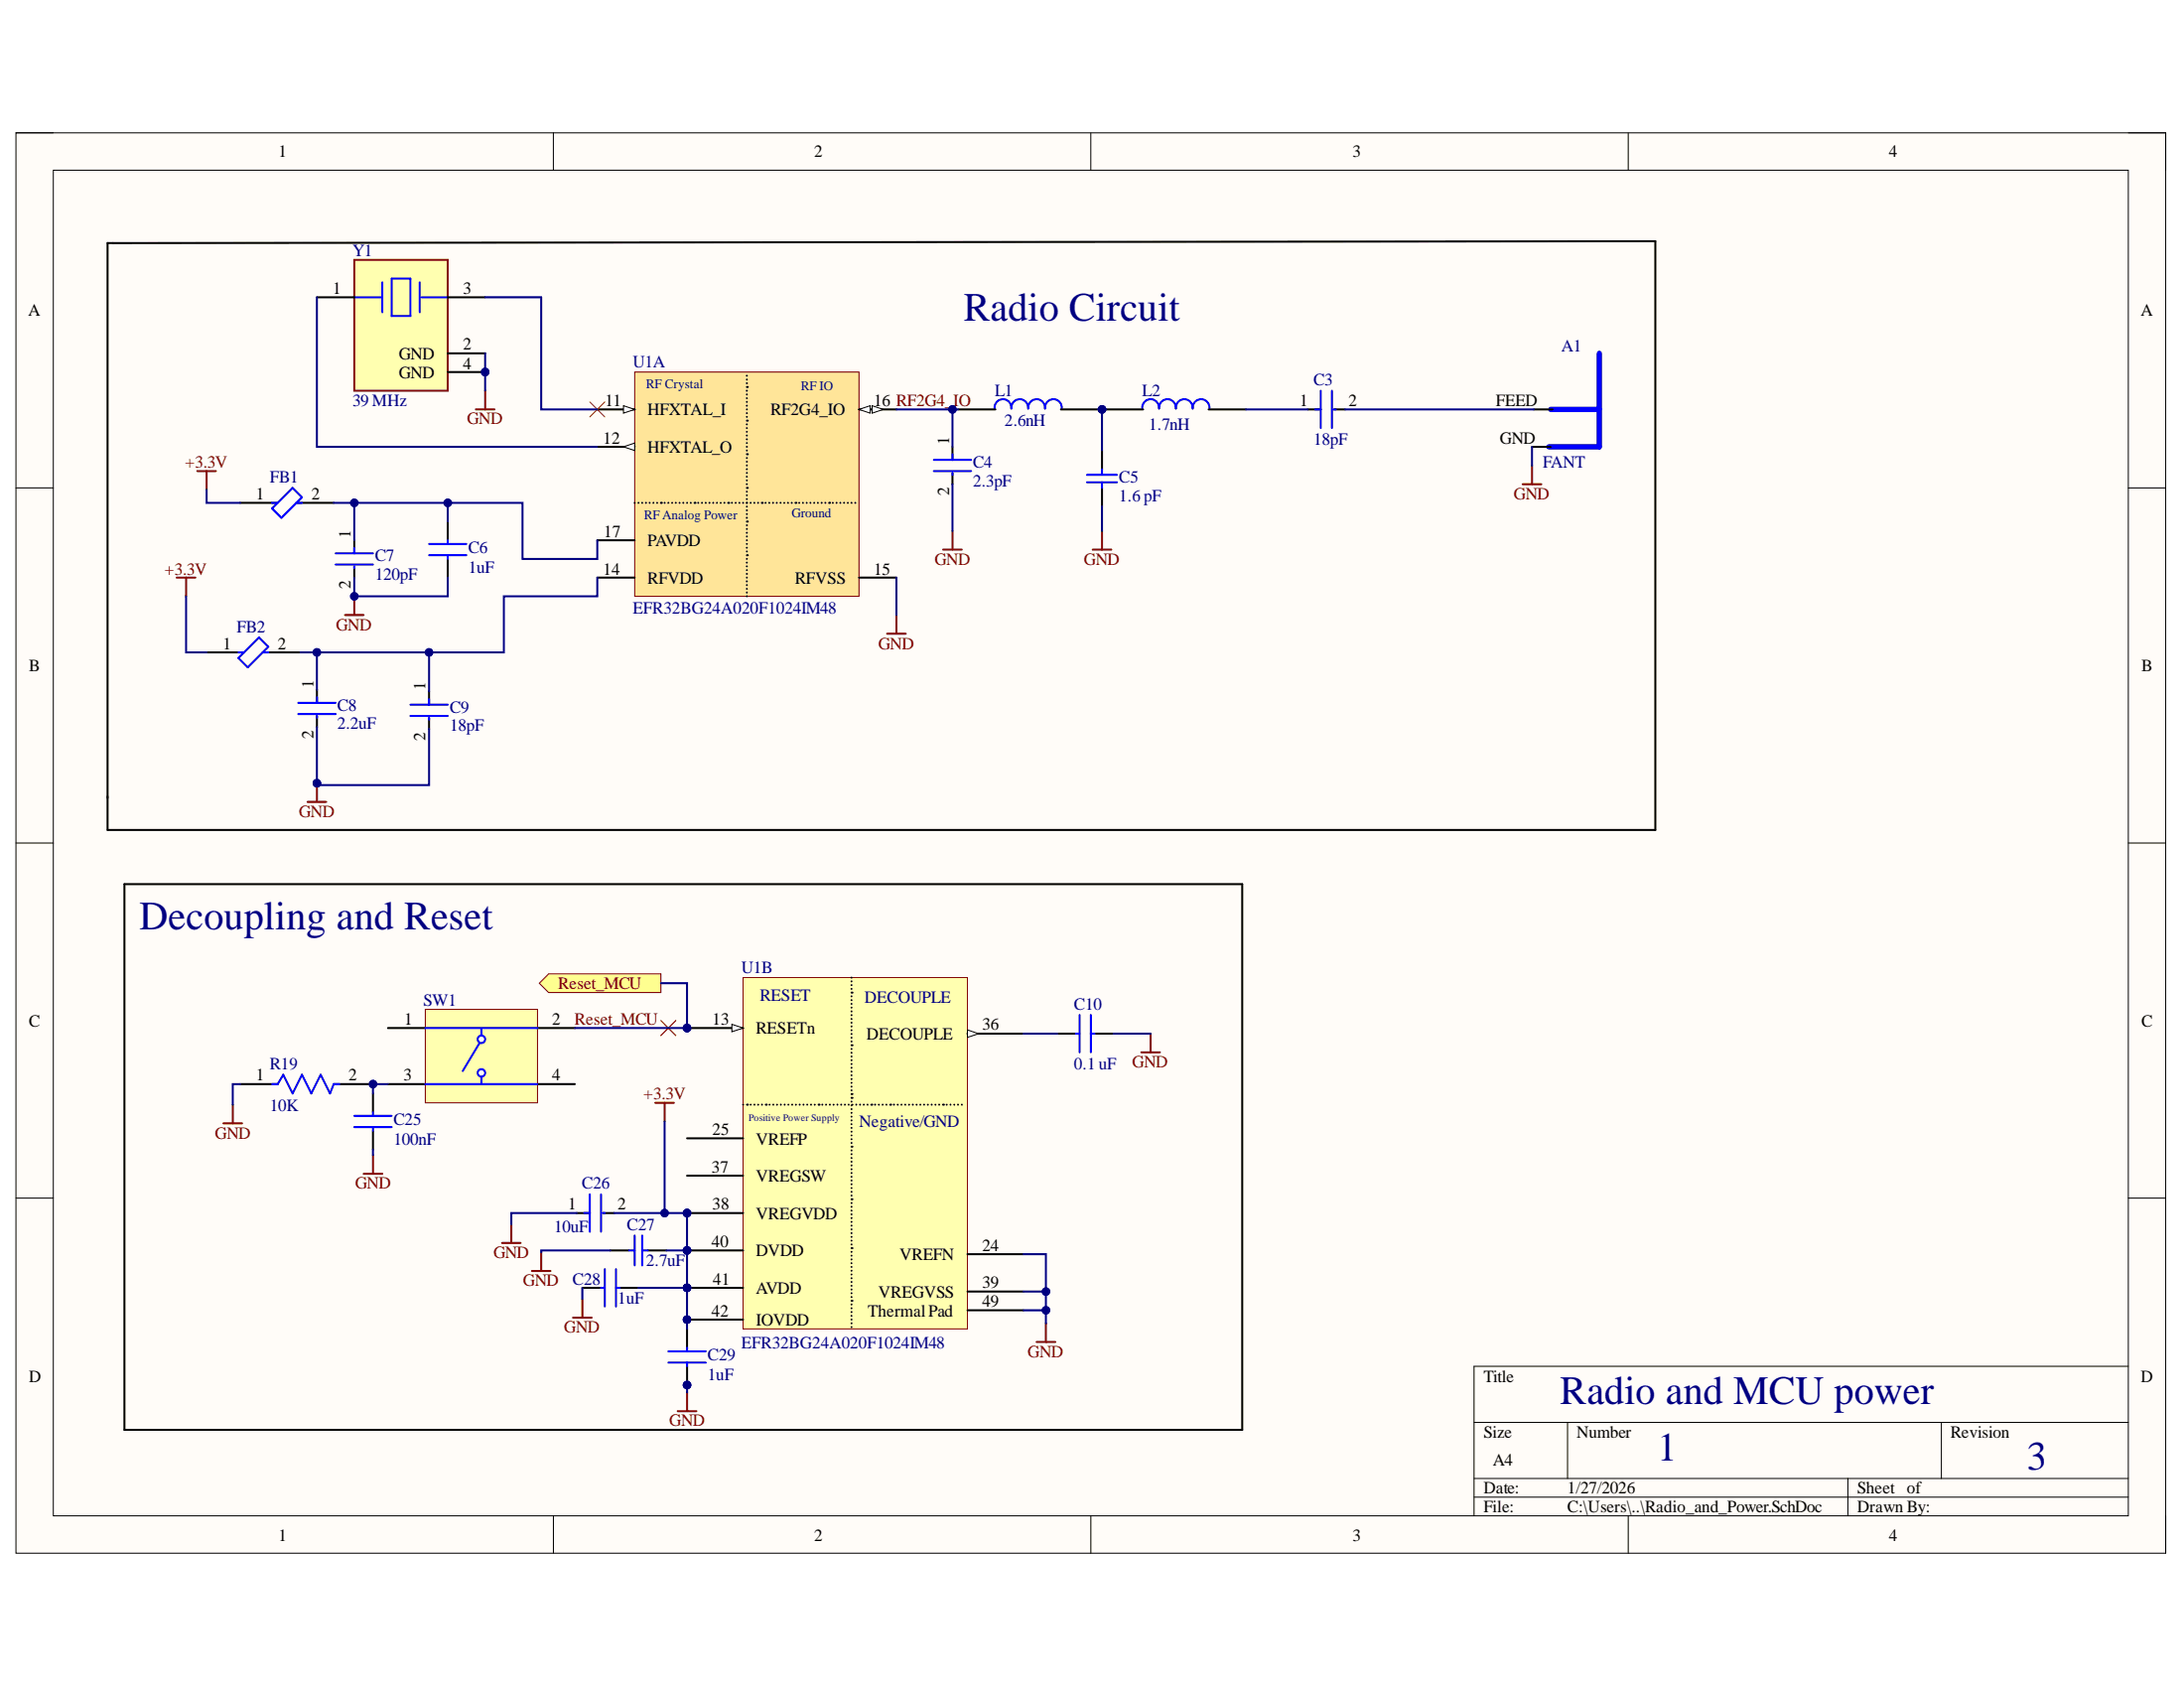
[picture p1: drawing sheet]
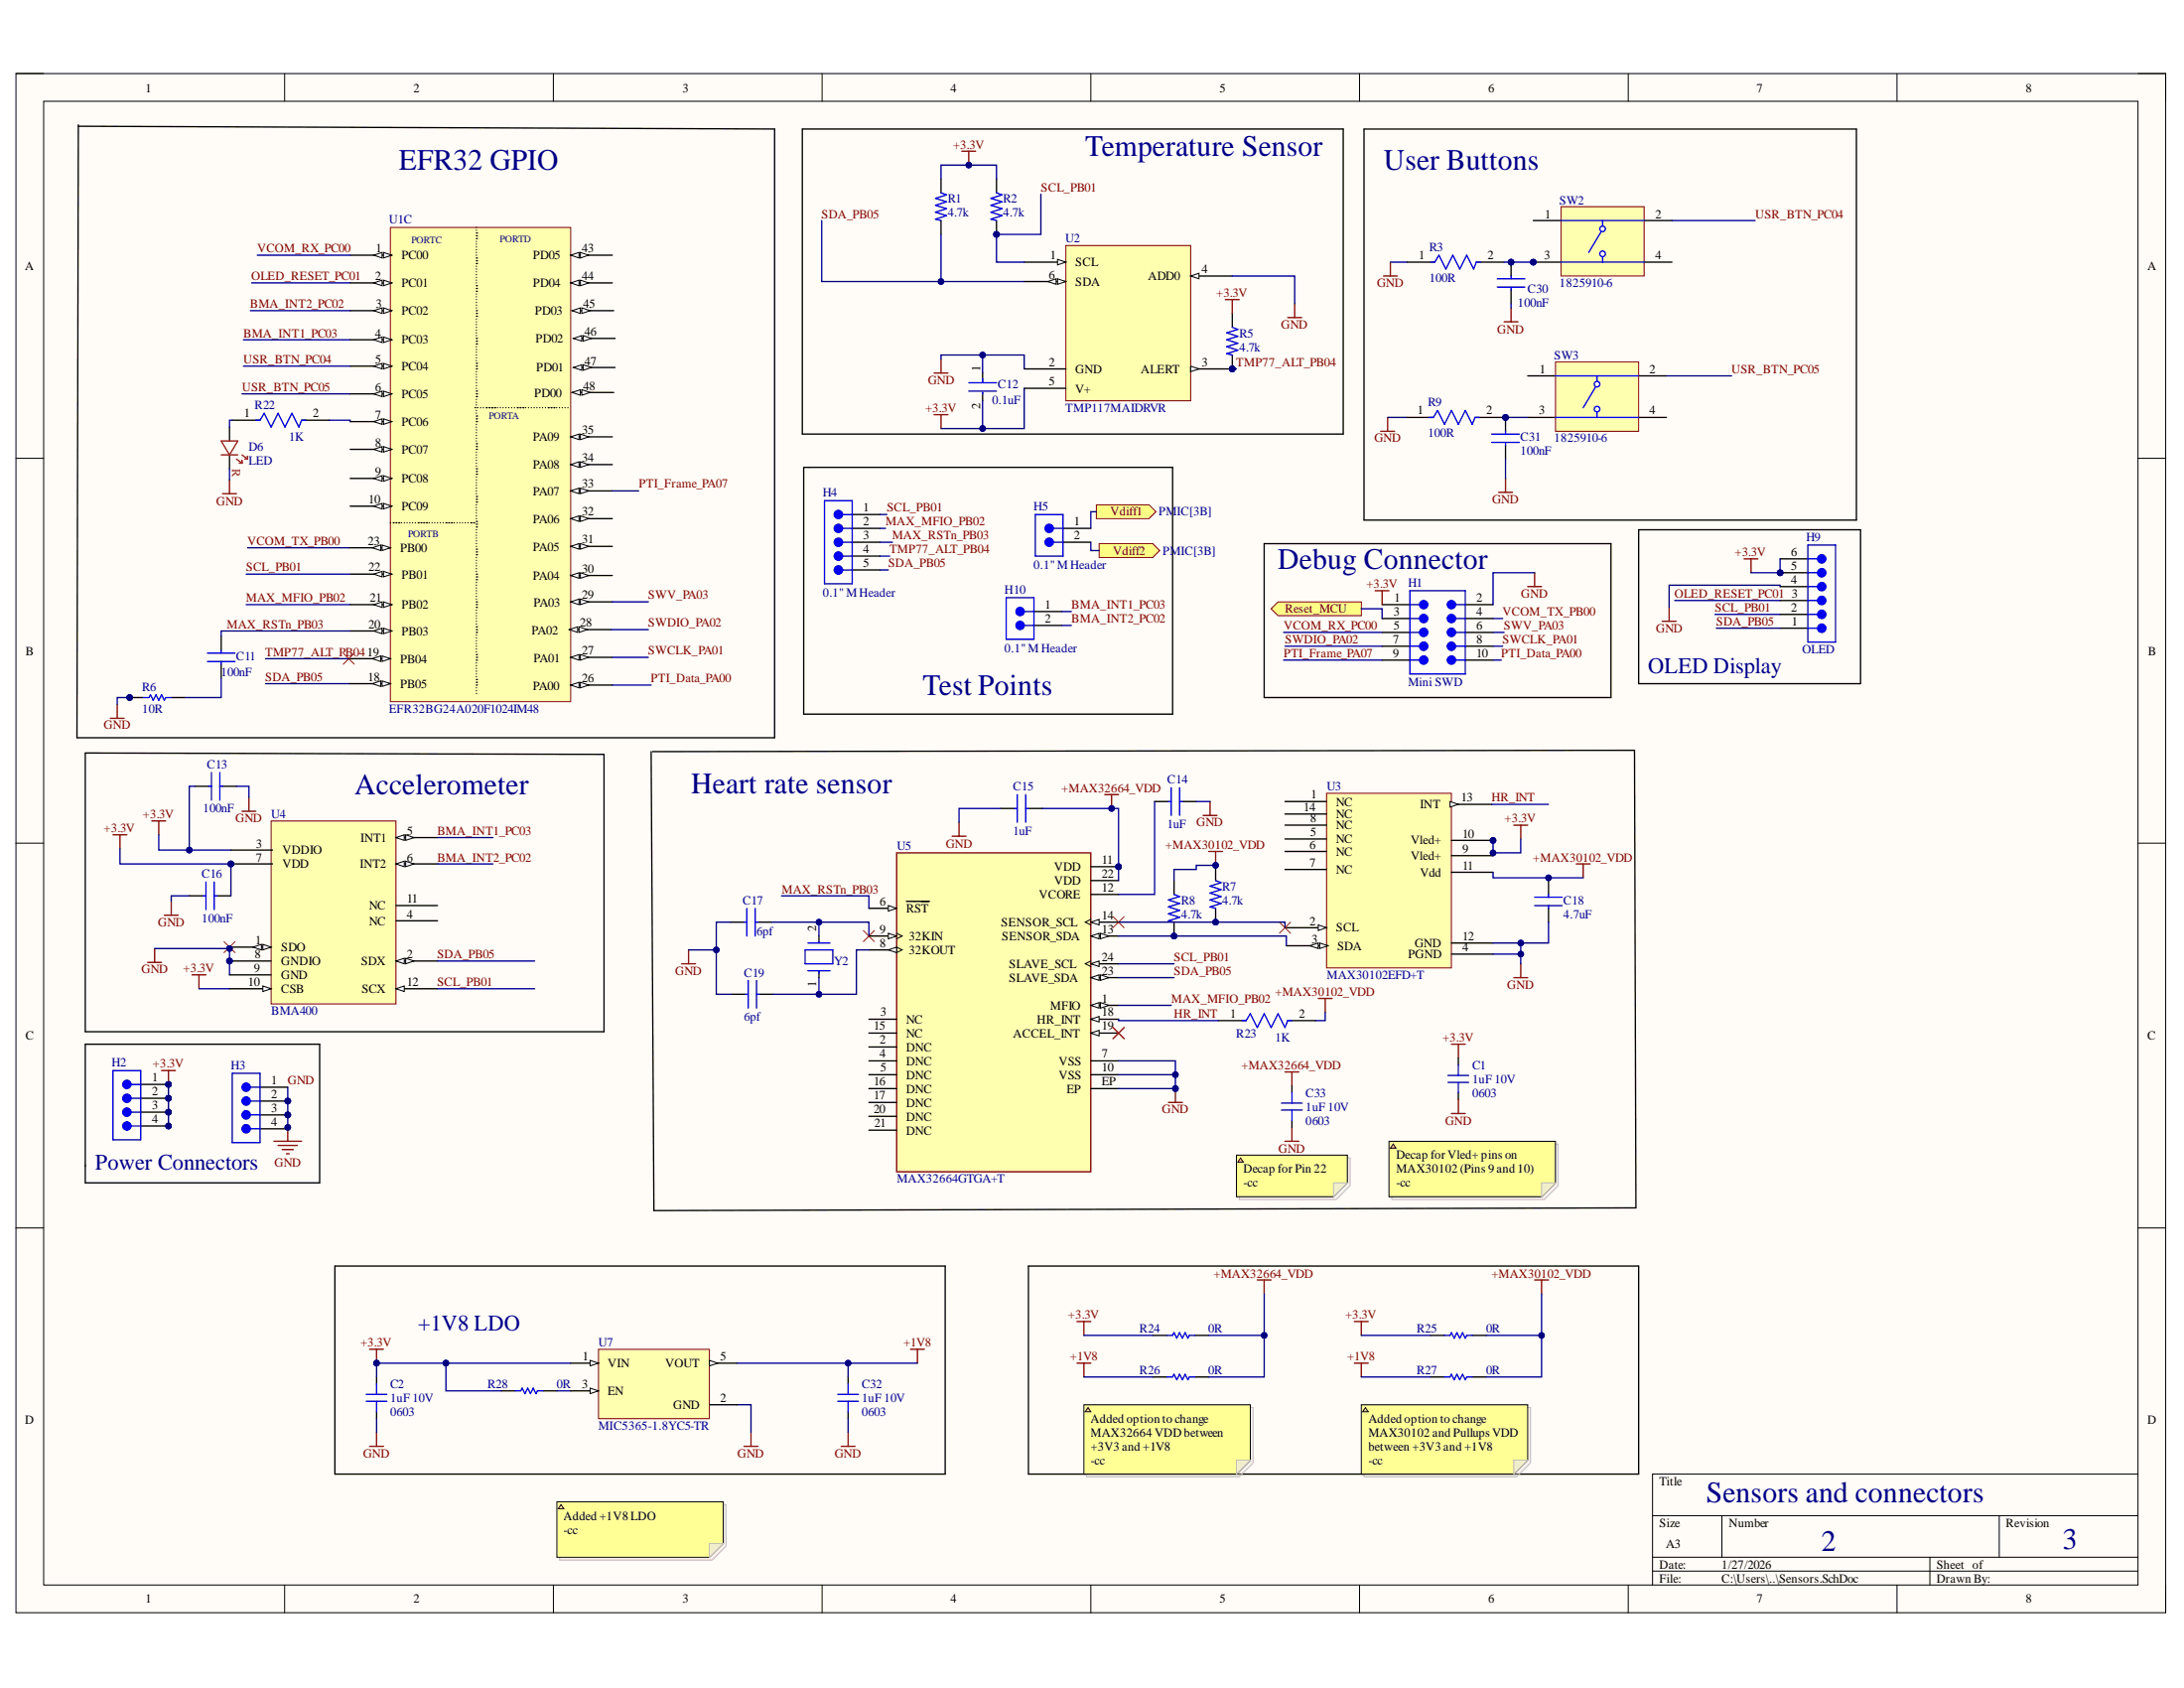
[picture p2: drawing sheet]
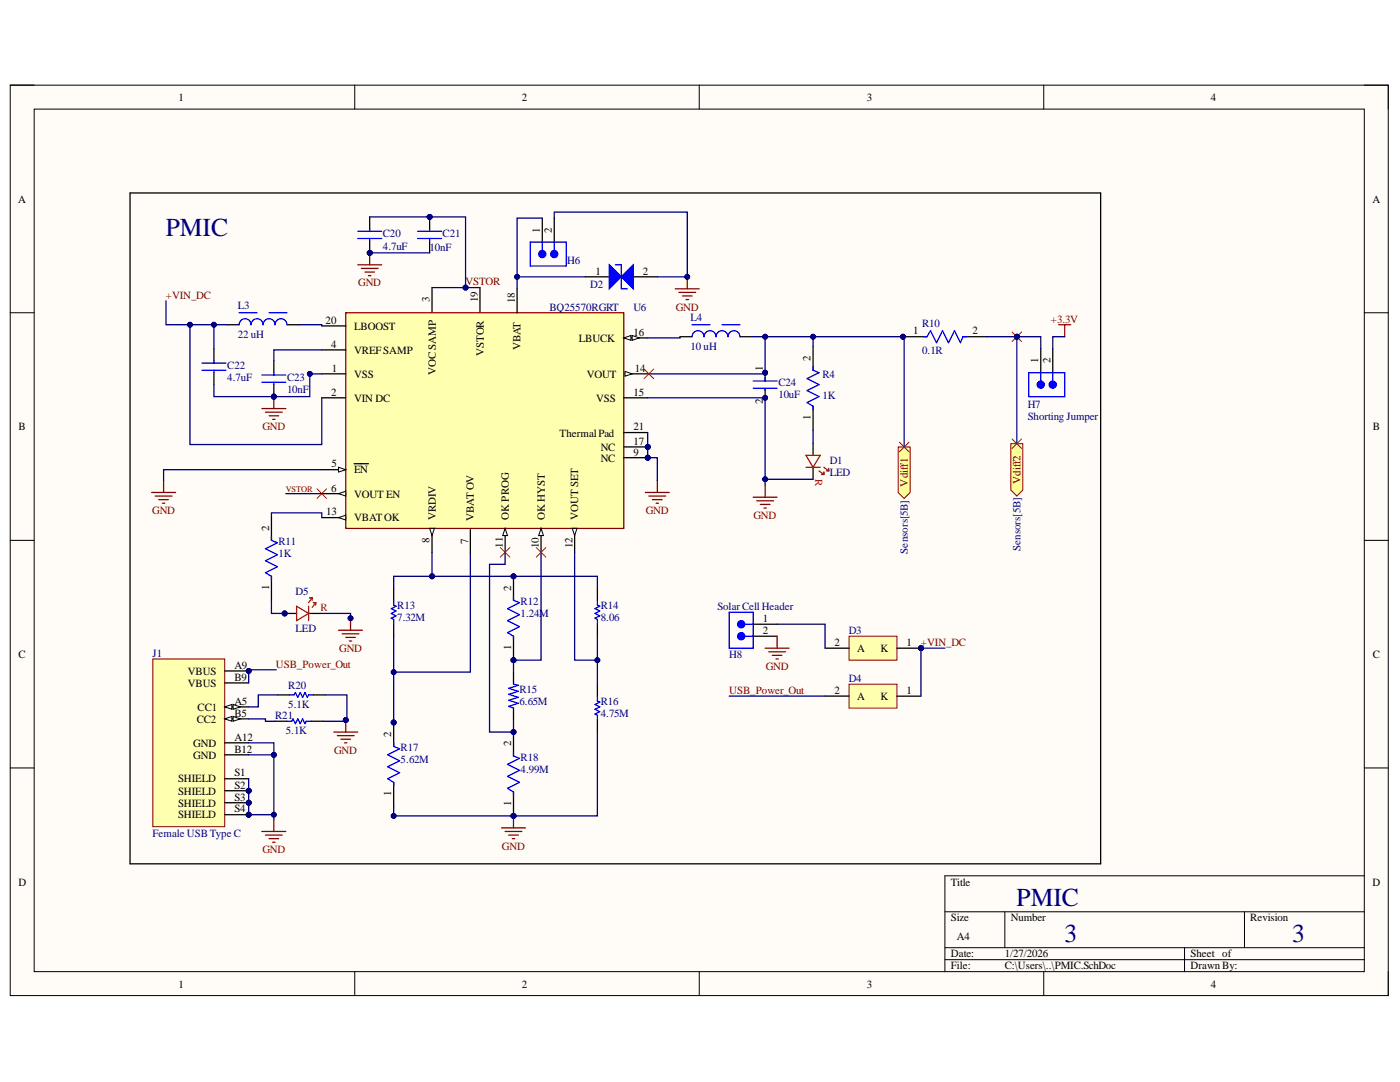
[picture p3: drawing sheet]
# Altium project Fitness_Tracker.PrjPcb
3 sheets, 97 parts. Net scope: flat (ports and power ports of the same name join across sheets).
Board file: fitness_tracker_pcb.PcbDoc
Sheets:
  Radio_and_Power.SchDoc
  Sensors.SchDoc
  PMIC.SchDoc

## Sheet Radio_and_Power.SchDoc
size A4; SheetNumber: 1; SheetTotal: 3

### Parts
A1  FANT  [FANT_2P4]
C3  18pF  [FP-GJM155-0_05-MFG]
C4  2.3pF  [FP-GJM155-0_05-IPC_B]
C5  1.6 pF  [CAPC1005X55X25LL05T10]
C6  1uF  [CAP_1uf_2x1.25_0805]
C7  120pF  [FP-CL21-IPC_C]
C8  2.2uF  [FP-CL10-IPC_A]
C9  18pF  [FP-GJM155-0_05-MFG]
C10  0.1 uF  [Cap_1.6X0.8_0603]
C25  100nF  [Cap_1.6X0.8_0603]
C26  10uF  [FP-CL10-IPC_C]
C27  2.7uF  [CAPC2013X145X50LL20T25]
C28  1uF  [CAP_1uf_2x1.25_0805]
C29  1uF  [CAP_1uf_2x1.25_0805]
FB1  BLM18SG700TN1D  [FP-BLM18-0_15-t0_5-d1_2-IPC_A]  (value not drawn)
FB2  BLM18SG700TN1D  [FP-BLM18-0_15-t0_5-d1_2-IPC_A]  (value not drawn)
L1  2.6nH  [Inductor_2.6nH]
L2  1.7nH  [Inductor_1.7nH]
R19  10K  [FP-RMCF0603-IPC_C]
SW1  1825910-6  [TECO-1825910-6_V]  (value not drawn)
U1  EFR32BG24A020F1024IM48  [EFR32BG24_QFN_48_6x6]  (parts A,B of 3)
Y1  39 MHz  [FP-ABM8-MFG]

### Blocks framed on the sheet
Radio Circuit: A1 C3-C9 FB1 FB2 L1 L2 U1 Y1
Decoupling and Reset: C10 C25-C29 R19 SW1 U1

### Ports
Reset_MCU (out, see Sensors[5B])

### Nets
+3.3V: C26.2 C27.2 C28.1 C29.1 FB1.1 FB2.1 U1.38(VREGVDD) U1.40(DVDD) U1.41(AVDD) U1.42(IOVDD)
GND: A1.GND C4.2 C5.1 C6.2 C7.2 C8.2 C9.2 C10.1 C25.2 C26.1 C27.1 C28.2 C29.2 R19.1 U1.15(RFVSS) U1.24(VREFN) U1.39(VREGVSS) U1.49(Thermal_Pad) Y1.2(GND) Y1.4(GND)
Reset_MCU: SW1.2 U1.13(RESETn) ; port Reset_MCU
RF2G4_IO: C4.1 L1.1 U1.16(RF2G4_IO)
NetA1_FEED: A1.FEED C3.2
NetC3_1: C3.1 L2.2
NetC5_2: C5.2 L1.2 L2.1
NetC6_1: C6.1 C7.1 FB1.2 U1.17(PAVDD)
NetC8_1: C8.1 C9.1 FB2.2 U1.14(RFVDD)
NetC10_2: C10.2 U1.36(DECOUPLE)
NetC25_1: C25.1 R19.2 SW1.3
NetU1_11: U1.11(HFXTAL_I) Y1.3
NetU1_12: U1.12(HFXTAL_O) Y1.1

Not connected (* = marked no-connect by the designer): SW1 1 4; U1 25(VREFP) 37(VREGSW)

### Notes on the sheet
- Radio and MCU power
- 1
- 3

## Sheet Sensors.SchDoc
size A3; SheetNumber: 2; SheetTotal: 3

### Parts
C1  1uF 10V  [CAPACITOR_0603_B_MEDIUM]
C2  1uF 10V  [CAPACITOR_0603_B_MEDIUM]
C11  100nF  [Cap_1.6X0.8_0603]
C12  0.1uF  [FP-CC0603-DA-MFG]
C13  100nF  [Cap_1.6X0.8_0603]
C14  1uF  [CAP_1uf_2x1.25_0805]
C15  1uF  [CAP_1uf_2x1.25_0805]
C16  100nF  [Cap_1.6X0.8_0603]
C17  6pf  [CAP_0603_6pf]
C18  4.7uF  [Cap_0603_4,7uf]
C19  6pf  [CAP_0603_6pf]
C30  100nF  [Cap_1.6X0.8_0603]
C31  100nF  [Cap_1.6X0.8_0603]
C32  1uF 10V  [CAPACITOR_0603_B_MEDIUM]
C33  1uF 10V  [CAPACITOR_0603_B_MEDIUM]
D6  LED  [LED_RED_1.6X0.8]
H1  Mini SWD  [FTSH-105-01-XXX-DV-K]
H2  0.1" M Header  [4-PIN_MALE_HEADER_01-IN]  (value not drawn)
H3  0.1" M Header  [4-PIN_MALE_HEADER_01-IN]  (value not drawn)
H4  0.1" M Header  [5-PIN_MALE_HEADER_01-IN]
H5  0.1" M Header  [2-PIN_MALE_HEADER_01-IN]
H9  OLED  [6-PIN_MALE_HEADER_01-IN]
H10  0.1" M Header  [2-PIN_MALE_HEADER_01-IN]
R1  4.7k  [RES_0603_160X08]
R2  4.7k  [RES_0603_160X08]
R3  100R  [FP-RC0603-0_55-MFG]
R5  4.7k  [RES_0603_160X08]
R6  10R  [RESC1608X55X25NL10T15]
R7  4.7k  [RES_0603_160X08]
R8  4.7k  [RES_0603_160X08]
R9  100R  [FP-RC0603-0_55-MFG]
R22  1K  [FP-RMCF0805-IPC_C]
R23  1K  [FP-RMCF0805-IPC_C]
R24  0R  [RESISTOR_0603]
R25  0R  [RESISTOR_0603]
R26  0R  [RESISTOR_0603]
R27  0R  [RESISTOR_0603]
R28  0R  [RESISTOR_0603]
SW2  1825910-6  [TECO-1825910-6_V]
SW3  1825910-6  [TECO-1825910-6_V]
U1  EFR32BG24A020F1024IM48  [EFR32BG24_QFN_48_6x6]  (part C of 3)
U2  TMP117MAIDRVR  [TMP117_2.1x2.1]
U3  MAX30102EFD+T  [MAX30102_SON127P600-8N]
U4  BMA400  [BMA400_2x2]
U5  MAX32664GTGA+T  [MAX32644_3x3]
U7  MIC5365-1.8YC5-TR  [SOT65P210X110-5N]
Y2  ABS07-120-32.768KHZ-T  [FP-ABS07-120-MFG]  (value not drawn)

### Blocks framed on the sheet
EFR32 GPIO: C11 D6 R6 R22 U1
Temperature Sensor: C12 R1 R2 R5 U2
User Buttons: C30 C31 R3 R9 SW2 SW3
Test Points: H4 H5 H10
OLED Display: H9
Debug Connector: H1
Accelerometer: C13 C16 U4
Heart rate sensor: C1 C14 C15 C17-C19 C33 R7 R8 R23 U3 U5 Y2
Power Connectors: H2 H3
+1V8 LDO: C2 C32 R28 U7

### Ports
Reset_MCU (out, see Radio_and_Power[1C]), Vdiff1 (out, see PMIC[3B]), Vdiff2 (out, see PMIC[3B])

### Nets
+1V8: C32.2 R26.1 R27.1 U7.5(VOUT)
+3.3V: C1.2 C2.2 C12.2 C13.1 C16.2 H1.1 H2.1 H2.2 H2.3 H2.4 H9.5 H9.6 R1.1 R2.1 R5.1 R24.1 R25.1 R28.1 U2.5(V+) U3.9(Vled+) U3.10(Vled+) U4.3(VDDIO) U4.7(VDD) U4.10(CSB) U7.1(VIN)
+MAX30102_VDD: C18.1 R7.1 R8.1 R23.2 R25.2 R27.2 U3.11(Vdd)
+MAX32664_VDD: C15.1 C33.2 R24.2 R26.2 U5.11(VDD) U5.22(VDD)
GND: C1.1 C2.1 C12.1 C13.2 C14.1 C15.2 C16.1 C17.2 C18.2 C19.2 C30.2 C31.2 C32.1 C33.1 D6.C H1.2 H3.1 H3.2 H3.3 H3.4 H9.4 R3.1 R6.1 R9.1 U2.2(GND) U2.4(ADD0) U3.4(PGND) U3.12(GND) U4.1(SDO) U4.8(GNDIO) U4.9(GND) U5.7(VSS) U5.10(VSS) U5.EP U7.2(GND)
BMA_INT1_PC03: H10.1 U1.4(PC03) U4.5(INT1)
BMA_INT2_PC02: H10.2 U1.3(PC02) U4.6(INT2)
HR_INT: R23.1 U3.13(INT) U5.18(HR_INT)
MAX_MFIO_PB02: H4.2 U1.21(PB02) U5.1(MFIO)
MAX_RSTn_PB03: C11.2 H4.3 U1.20(PB03) U5.6(~{RST})
OLED_RESET_PC01: H9.3 U1.2(PC01)
PTI_Data_PA00: H1.10 U1.26(PA00)
PTI_Frame_PA07: H1.9 U1.33(PA07)
Reset_MCU: H1.3 ; port Reset_MCU
SCL_PB01: H4.1 H9.2 R2.2 U1.22(PB01) U2.1(SCL) U4.12(SCX) U5.24(SLAVE_SCL)
SDA_PB05: H4.5 H9.1 R1.2 U1.18(PB05) U2.6(SDA) U4.2(SDX) U5.23(SLAVE_SDA)
SWCLK_PA01: H1.8 U1.27(PA01)
SWDIO_PA02: H1.7 U1.28(PA02)
SWV_PA03: H1.6 U1.29(PA03)
TMP77_ALT_PB04: H4.4 R5.2 U1.19(PB04) U2.3(ALERT)
USR_BTN_PC04: SW2.2 U1.5(PC04)
USR_BTN_PC05: SW3.2 U1.6(PC05)
VCOM_RX_PC00: H1.5 U1.1(PC00)
VCOM_TX_PB00: H1.4 U1.23(PB00)
NetC11_1: C11.1 R6.2
NetC14_2: C14.2 U5.12(VCORE)
NetC17_1: C17.1 U5.9(32KIN) Y2.2
NetC19_1: C19.1 U5.8(32KOUT) Y2.1
NetC24_1: H5.1 ; port Vdiff1
NetC30_1: C30.1 R3.2 SW2.3
NetC31_1: C31.1 R9.2 SW3.3
NetD6_A: D6.A R22.1
NetH5_2: H5.2 ; port Vdiff2
NetR7_2: R7.2 U3.2(SCL) U5.14(SENSOR_SCL)
NetR8_2: R8.2 U3.3(SDA) U5.13(SENSOR_SDA)
NetR22_2: R22.2 U1.7(PC06)
NetR28_2: R28.2 U7.3(EN)

Not connected (* = marked no-connect by the designer): SW2 1 4; SW3 1 4; U1 8(PC07) 9(PC08) 10(PC09) 30(PA04) 31(PA05) 32(PA06) 34(PA08) 35(PA09) 43(PD05) 44(PD04) 45(PD03) 46(PD02) 47(PD01) 48(PD00); U3 1(NC) 5(NC) 6(NC) 7(NC) 8(NC) 14(NC); U4 4(NC) 11(NC); U5 2(DNC) 3(NC) 4(DNC) 5(DNC) 15(NC) 16(DNC) 17(DNC) 19(ACCEL_INT)* 20(DNC) 21(DNC)

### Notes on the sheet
- (near C33) Decap for Pin 22
  -cc
- (near C1) Decap for Vled+ pins on MAX30102 (Pins 9 and 10)
  -cc
- (near R26) Added option to change MAX32664 VDD between +3V3 and +1V8
  -cc
- (near R27) Added option to change MAX30102 and Pullups VDD between +3V3 and +1V8
  -cc
- Sensors and connectors
- Added +1V8 LDO
  -cc
- 2
- 3

## Sheet PMIC.SchDoc
size A4; SheetNumber: 3; SheetTotal: 3

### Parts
C20  4.7uF  [Cap_0603_4,7uf]
C21  10nF  [Cap_0603_10nF]
C22  4.7uF  [Cap_0603_4,7uf]
C23  10nF  [Cap_0603_10nF]
C24  10uF  [FP-GRM188-0_1-e0_2_0_55-IPC_A]
D1  LED  [LED_RED_1.6X0.8]
D2  824032815  [WE-TVS_DFN1610-2L]  (value not drawn)
D3  MBR120VLSFT1G  [ONSC-SOD-123FL-2-498-01_V]  (value not drawn)
D4  MBR120VLSFT1G  [ONSC-SOD-123FL-2-498-01_V]  (value not drawn)
D5  LED  [LED_RED_1.6X0.8]
H6  JST2PH  [JST_B2B-PH-K-S(LF)(SN)]  (value not drawn)
H7  Shorting Jumper  [2-PIN_MALE_HEADER_01-IN]
H8  Solar Cell Header  [2-PIN_MALE_HEADER_01-IN]
J1  Female USB Type C  [GCT_USB4125-GF-A_REVA2]
L3  22 uH  [WE-TPC_3816]
L4  10 uH  [WE-TPC_2813]
R4  1K  [FP-RMCF0805-IPC_C]
R10  0.1R  [FP-ERJ3R-MFG]
R11  1K  [FP-RMCF0805-IPC_C]
R12  1.24M  [FP-CRCW0805-e3-IPC_A]
R13  7.32M  [RESC0603(1608)_N]
R14  8.06  [RESC1609X50X30ML10T20]
R15  6.65M  [R_0603_6.65M]
R16  4.75M  [RESC1608X55X25ML10T15]
R17  5.62M  [FP-CRCW0603-e3-IPC_B]
R18  4.99M  [FP-AC0603-IPC_C]
R20  5.1K  [RESC1608X55X25ML10T15]
R21  5.1K  [RESC1608X55X25ML10T15]
U6  BQ25570RGRT  [BQ25570]

### Blocks framed on the sheet
PMIC: C20-C24 D1-D5 H6-H8 J1 L3 L4 R4 R10-R18 R20 R21 U6

### Ports
Vdiff1 (out, see Sensors[5B]), Vdiff2 (out, see Sensors[5B])

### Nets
+3.3V: H7.2
GND: C20.1 C21.1 C22.2 C23.2 C24.2 D1.C D2.2(GND) D5.C H6.2 H8.2 J1.A12(GND) J1.B12(GND) J1.S1(SHIELD) J1.S2(SHIELD) J1.S3(SHIELD) J1.S4(SHIELD) R16.1 R17.1 R18.1 R20.2 R21.2 U6.1(VSS) U6.5(~{EN}) U6.9(NC) U6.15(VSS) U6.17(NC) U6.21(Thermal_Pad)
+VIN_DC: C22.1 D3.1(K) D4.1(K) L3.1 U6.2(VIN_DC)
USB_Power_Out: D4.2(A) J1.A9(VBUS) J1.B9(VBUS)
VSTOR: C20.2 C21.2 U6.3(VOC_SAMP) U6.6(VOUT_EN) U6.19(VSTOR)
NetC23_1: C23.1 U6.4(VREF_SAMP)
NetC24_1: C24.1 L4.2 R4.2 R10.1 U6.14(VOUT) ; port Vdiff1
NetD1_A: D1.A R4.1
NetD2_1: D2.1(I/O_1) H6.1 U6.18(VBAT)
NetD3_2: D3.2(A) H8.1
NetD5_A: D5.A R11.1
NetH5_2: H7.1 R10.2 ; port Vdiff2
NetJ1_A5: J1.A5(CC1) R20.1
NetJ1_B5: J1.B5(CC2) R21.1
NetL3_2: L3.2 U6.20(LBOOST)
NetL4_1: L4.1 U6.16(LBUCK)
NetR11_2: R11.2 U6.13(VBAT_OK)
NetR12_1: R12.1 R15.2 U6.10(OK_HYST)
NetR12_2: R12.2 R13.2 R14.2 U6.8(VRDIV)
NetR13_1: R13.1 R17.2 U6.7(VBAT_OV)
NetR14_1: R14.1 R16.2 U6.12(VOUT_SET)
NetR15_1: R15.1 R18.2 U6.11(OK_PROG)

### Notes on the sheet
- PMIC
- 3

## Nets that join several sheets
+3.3V: Radio_and_Power (10 pins), Sensors (25 pins), PMIC (H7.2)
GND: Radio_and_Power (20 pins), Sensors (35 pins), PMIC (27 pins)
NetC24_1: Sensors (H5.1), PMIC (5 pins)
NetH5_2: Sensors (H5.2), PMIC (H7.1 R10.2)
Reset_MCU: Radio_and_Power (SW1.2 U1.13), Sensors (H1.3)
